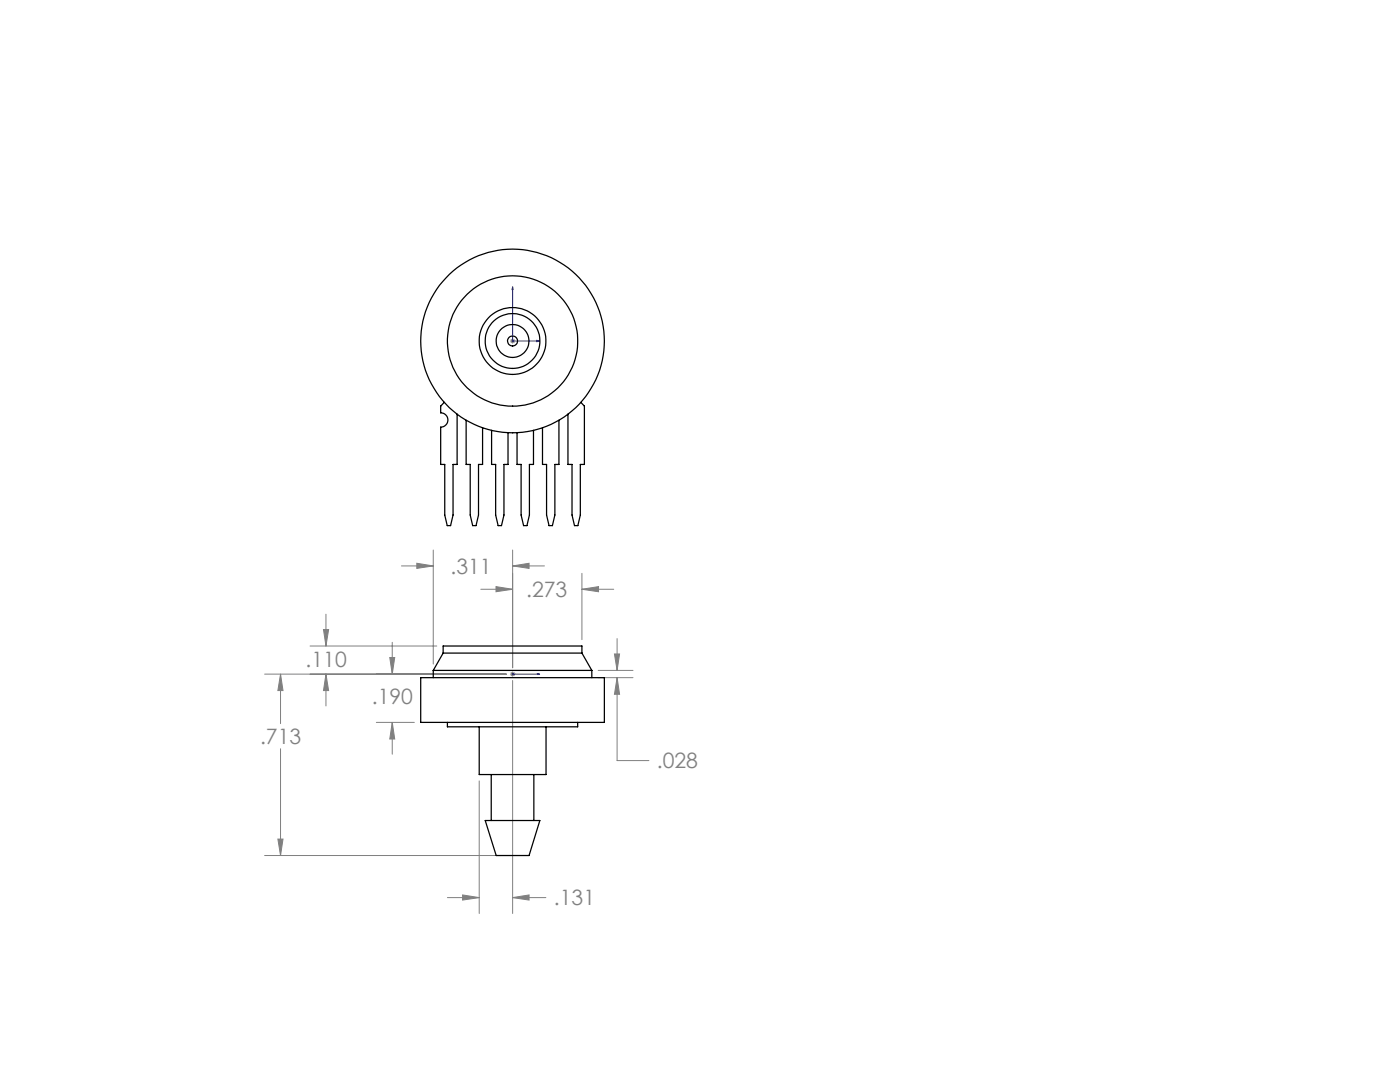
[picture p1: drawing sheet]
<svg xmlns="http://www.w3.org/2000/svg" width="279mm" height="216mm" viewBox="0 0 279 216" stroke-linecap="round" stroke-linejoin="round" font-family="sans-serif">
<path d="M102.3 57.2l.1 .6h-.2zM102.3 57.2v10.9h5.4M107.1 67.9l.6 .2-.6 .1zM102.2 134.5h.2zM102.3 134.5h.1M102.3 134.5h5.4M107.7 134.5h-.6h.6" fill="none" stroke="#00f" stroke-width=".2"/>
<g fill="none" stroke="#808080" stroke-width=".2">
<path d="M101.8 68.1h1M102 67.7l.7 .7M102.3 67.6v.9M102.7 67.7l-.7 .7M80.1 112.9h6.4M83.2 112.4l3.3 .5-3.3 .5zM86.5 109.7v22.8M96 117.6h6.3M99 117.1l3.3 .5-3.3 .5zM102.3 112.9l3.3-.5v1zM102.3 109.7v23.5M102.3 112.9h6.4"/>
<path d="M116.1 117.6l3.4-.5v1zM116.1 114.4v13.2M116.1 117.6h6.4M52.8 134.5h48.2M56 134.5l.5 3.3h-1zM56 134.5v9.9M61.9 128.9h25.3M64.6 125.6h1l-.5 3.3zM65.1 134.5l.5 3.3h-1zM65.1 122.6v6.3M65.1 134.5v6.4M77.8 131.2h1l-.5 3.3z"/>
<path d="M78.3 128.2v6.3M101.8 134.5h1M102 134.2l.7 .7M102.3 134v1M102.3 135.8v46.5M102.7 134.2l-.7 .7M119.4 135.2h6.9M119.4 133.8h6.9M122.6 130.5h1l-.4 3.3zM123.2 135.2l.4 3.3h-1zM123.2 135.2v16.6h6.3M123.2 127.4v6.4"/>
<path d="M56 149.4v21.3M75.1 144.1h7.6M78.3 144.1l.5 3.4h-1zM78.3 144.1v6.4M95.6 155.8v26.5M52.8 170.7h47.2M55.5 167.4h1l-.5 3.3zM89.3 179.1h6.3M92.3 178.6l3.3 .5-3.3 .5zM102.3 179.1l3.3-.5v1zM102.3 179.1h6.6"/>
</g>
<g fill="#00f">
<path d="M107.1 134.5h.6zM102.2 134.5h.2z"/>
<path d="M107.1 67.9l.6 .2-.6 .1zM102.3 57.2l.1 .6h-.2z"/>
</g>
<path d="M83.2 112.4l3.3 .5-3.3 .5zM102.3 112.9l3.3-.5v1zM65.1 134.5l.5 3.3h-1zM64.6 125.6h1l-.5 3.3zM116.1 117.6l3.4-.5v1zM99 117.1l3.3 .5-3.3 .5zM123.2 135.2l.4 3.3h-1zM122.6 130.5h1l-.4 3.3zM55.5 167.4h1l-.5 3.3zM56 134.5l.5 3.3h-1zM92.3 178.6l3.3 .5-3.3 .5zM102.3 179.1l3.3-.5v1zM78.3 144.1l.5 3.4h-1zM77.8 131.2h1l-.5 3.3z" fill="#808080"/>
<g fill="none" stroke="#000" stroke-width=".25">
<path d="M88.7 80.3l-.8 .7v1.4a1.43 1.43 0 0 1 1.5 1.4 1.43 1.43 0 0 1-1.5 1.4v7.5h.9v10.1l.5 2.1h.6l.5-2.1v-10.1h.8v-10.1M93 83.9v8.8h.8v10.1l.5 2.1h.7l.5-2.1v-10.1h.8v-7.4M98.1 85.9v6.8h.8v10.1l.5 2.1h.7l.5-2.1v-10.1h.8v-6.4M106.5 85.9v6.8h-.8v10.1l-.5 2.1h-.7l-.5-2.1v-10.1h-.8v-6.4M111.5 83.9v8.8h-.8v10.1l-.5 2.1h-.6l-.5-2.1v-10.1h-.8v-7.4M115.9 80.3l.7 .7v11.7h-.8v10.1l-.5 2.1h-.6l-.5-2.1v-10.1h-.9v-10.1M84 135.2h36.6v8.9h-36.6zM86.5 133.8h31.6M86.5 133.8v1.4M88.4 130.3h27.7M88.4 130.3v-1.4h27.7v1.4M88.4 130.3l-1.9 3.5"/>
<path d="M116.1 130.3l2 3.5M118.1 133.8v1.4M89.3 144.1v.9h26v-.9M95.6 145v9.6h13.4v-9.6M98 154.6v9.1M106.5 154.6v9.1M96.8 163.7h10.9l-2.1 7h-6.6z"/>
<circle cx="102.3" cy="68" r="13"/>
<circle cx="102.3" cy="68" r="3.3"/>
<circle cx="102.3" cy="68" r="5.5"/>
<circle cx="102.3" cy="68" r=".99"/>
<circle cx="102.3" cy="68" r="18.3"/>
<circle cx="102.3" cy="68.1" r="6.7"/>
</g>
<g font-size="4.2" fill="#808080">
<text x="89.9" y="114.5">.311</text>
<text x="105" y="119.1">.273</text>
<text x="61" y="133.1">.110</text>
<text x="74.2" y="140.5">.190</text>
<text x="51.9" y="148.5">.713</text>
<text x="131.1" y="153.3">.028</text>
<text x="110.6" y="180.7">.131</text>
</g>
</svg>
